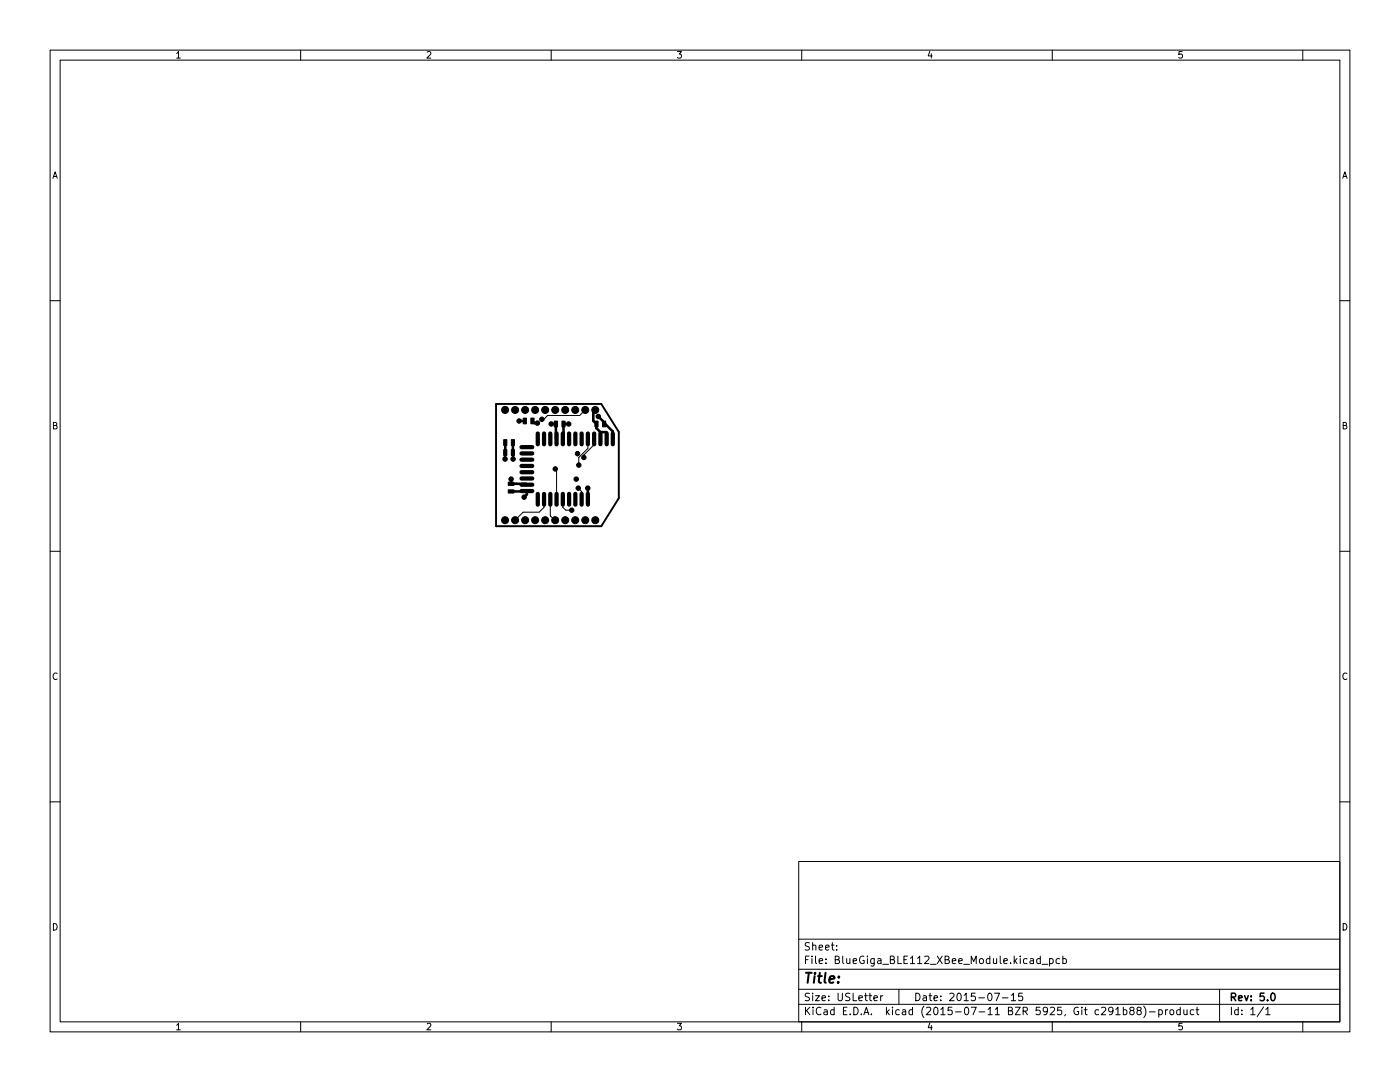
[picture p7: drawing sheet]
<svg xmlns="http://www.w3.org/2000/svg" width="279mm" height="216mm" viewBox="0 0 279 216" stroke-linecap="round" stroke-linejoin="round" font-family="sans-serif">
<g fill="none" stroke="#000" stroke-width=".2">
<path d="M10 10h259.4v195.9h-259.4zM12 12h255.4v191.9h-255.4zM60 10v2M110 10v2M160 10v2M210 10v2M260 10v2M10 60h2M267.4 60h2M108.6 99.6v1.6l-1 1h-3.2l-1.6 1.6M109.8 99.6v3.3l1 .9M110.8 93.6l.3 .2v5.8"/>
<path d="M112.3 99.6v1.6l.6 .6h1.2M115.4 97.4l.7 .7-.1 1.5M116.8 81.8l-1.1 1.1h-6.4l-.8 .8h-.4M117.3 87.6v1.9l-1.8 1.8v1.5M118.6 87.6v1.1l-2.1 2.1v.5M10 110h2M267.4 110h2M10 160h2M267.4 160h2M159.4 171.9h108v32h-108zM159.4 197.4h108M159.4 193.4h108"/>
<path d="M159.4 187.4h108M167 189.4v.2M167 188.7v.1M174.4 199.2l.7-.2-.1-.3h-.4l-.2 .2 .1 .7h.5M175.8 198.7v1M176.2 198.7l-.4 .3M179.4 197.4v3M198.5 198.2h1l-.7 1.5M200 199.1h1.2M201.8 198.6l.5-.4v1.5M201.8 199.7h.9M204 198.2h-.7v.7l.2-.2 .5 .1 .1 .2-.1 .5-.2 .2-.5-.2"/>
<path d="M207.6 191.4l-.4-.1-.3 .3 .1 .6h.6M207.6 190.8v1.5M208 192.4h1.1M209.5 191.4l.4-.1 .3 .3-.2 .6h-.5M209.5 191.3v1.5M211.5 191.4l-.5-.1-.2 .3 .1 .6h.6M212.1 191.4l.4-.1 .3 .3-.1 .6h-.6M212.1 190.8v1.5M243.4 197.4v6.5M60 203.9v2M110 203.9v2M159.4 200.4h108"/>
<path d="M160 203.9v2M210 203.9v2M222.7 201.4l.4-.4v1.5M222.7 202.5h.8M224.2 201.5h.4l.3 .3-.1 .6h-.6M224.2 201v1.5M225.8 201.6l-.3-.3v-.2l.3-.1h.4l.1 .3v.2l-.7 .2-.1 .2v.4l.3 .2 .4-.1 .1-.2v-.4l-.3-.2M227.2 201.6l-.3-.3 .1-.2 .2-.1h.4l.2 .3-.1 .2-.7 .2-.1 .2 .1 .4 .2 .2h.3l.3-.3v-.3l-.3-.3M228.3 200.8a1.72 1.72 0 0 1 0 2.2M229.4 201.9h1.1M231.3 201.5h.4l.3 .3-.2 .6h-.5M231.3 201.5v1.5"/>
<path d="M232.6 201.5v1M233 201.5l-.4 .3M233.6 201.5h.4l.3 .3v.4l-.3 .3-.4-.1-.1-.2zM235.5 201.5h-.4l-.3 .3 .2 .6h.5M235.5 201v1.5M236.3 201.5v.9l.4 .1 .2-.2M236.9 201.5v1M238.3 201.5h-.5l-.3 .3 .2 .6h.6M238.7 201.5h.6M238.9 201v1.3l.4 .2M252.2 200.9l-1.3 1.9M252.6 201.4l.4-.4v1.5"/>
<path d="M252.6 202.5h.9M260 203.9v2"/>
</g>
<path d="M253.8 198.2h.2a.8 .8 0 0 1 .5 .7 .8 .8 0 0 1-.5 .8 1 1 0 0 1-.2-1.5z" fill="none" stroke="#000" stroke-width=".3"/>
<path d="M99 80.6h21l3.5 5.6v13.2l-3.5 5.6h-21z" fill="none" stroke="#000" stroke-width=".38"/>
<g fill="#000" stroke="#000" stroke-width=".2">
<path d="M100.5 89.7h.7v1.2h-.7zM100.5 87.7h.7v1.2h-.7zM101.4 96.2h1.2v.7h-1.2zM101.4 97.7h1.2v.7h-1.2zM102 89.7h.7v1.2h-.7zM102 87.7h.7v1.2h-.7zM104.4 83.4h.7v1.2h-.7zM105.9 83.4h.7v1.2h-.7zM110.6 84h.7v1.2h-.7zM112.1 84h.7v1.2h-.7zM118.7 84h.7v1.2h-.7zM120.2 84h.7v1.2h-.7z"/>
<circle cx="100.8" cy="81.8" r=".7"/>
<circle cx="100.8" cy="91.6" r=".44"/>
<circle cx="102" cy="95.6" r=".44"/>
<circle cx="102.4" cy="91.6" r=".44"/>
<circle cx="102.8" cy="81.8" r=".7"/>
<circle cx="103.6" cy="84" r=".44"/>
<circle cx="104.6" cy="99.2" r=".44"/>
<circle cx="104.8" cy="81.8" r=".7"/>
<circle cx="106.8" cy="81.8" r=".7"/>
<circle cx="107.3" cy="84.4" r=".44"/>
<circle cx="108.1" cy="83.7" r=".44"/>
<circle cx="108.8" cy="81.8" r=".7"/>
<circle cx="110" cy="84.6" r=".44"/>
<circle cx="110.8" cy="81.8" r=".7"/>
<circle cx="110.8" cy="93.6" r=".44"/>
<circle cx="112.8" cy="81.8" r=".7"/>
<circle cx="113.5" cy="84.6" r=".44"/>
<circle cx="114.8" cy="81.8" r=".7"/>
<circle cx="115" cy="95.6" r=".44"/>
<circle cx="115.3" cy="90.5" r=".44"/>
<circle cx="115.4" cy="97.4" r=".44"/>
<circle cx="115.5" cy="92.8" r=".44"/>
<circle cx="116.5" cy="91.3" r=".44"/>
<circle cx="116.8" cy="81.8" r=".7"/>
<circle cx="117.3" cy="97.4" r=".44"/>
<circle cx="118.8" cy="81.8" r=".7"/>
<circle cx="119.4" cy="83.1" r=".44"/>
<circle cx="100.8" cy="103.8" r=".7"/>
<circle cx="102.8" cy="103.8" r=".7"/>
<circle cx="104.8" cy="103.8" r=".7"/>
<circle cx="106.8" cy="103.8" r=".7"/>
<circle cx="108.8" cy="103.8" r=".7"/>
<circle cx="110.8" cy="103.8" r=".7"/>
<circle cx="112.8" cy="103.8" r=".7"/>
<circle cx="114.1" cy="101.8" r=".44"/>
<circle cx="114.8" cy="103.8" r=".7"/>
<circle cx="116.8" cy="103.8" r=".7"/>
<circle cx="118.8" cy="103.8" r=".7"/>
</g>
<g fill="none" stroke="#000" stroke-width=".85">
<path d="M104.1 89.2h2.1M104.1 90.5h2.1M104.1 91.7h2.1M104.1 93h2.1M104.1 94.2h2.1M104.1 95.5h2.1M104.1 96.7h2.1M104.1 98h2.1M107.3 86.5v2.2M107.3 98.5v2.2M108.6 86.5v2.2M108.6 98.5v2.2"/>
<path d="M109.8 86.5v2.2M109.8 98.5v2.2M111.1 86.5v2.2M111.1 98.5v2.2M112.3 86.5v2.2M112.3 98.5v2.2M113.6 86.5v2.2M113.6 98.5v2.2M114.8 86.5v2.2M114.8 98.5v2.2M116.1 86.5v2.2M116.1 98.5v2.2"/>
<path d="M117.3 86.5v2.2M117.3 98.5v2.2M118.6 86.5v2.2M119.8 86.5v2.2M121.1 86.5v2.2M122.3 86.5v2.2"/>
</g>
<g fill="none" stroke="#000" stroke-width=".51">
<path d="M100.8 88.3v3.3M102 98.1l3.1-.1v.7l-.5 .5M102 95.6v.9h3l.1 .2M102.4 88.3v3.3M102.4 90.3h.1M103.6 84h1.1M106.3 84l.4 .4h.6M110 84.6h.9v2.8l.2 .2M113.5 84.6h-1v2.8l-.2 .2M117.3 97.4v2.2M118.8 81.8l-.4 .4v1.8l.6 .6v.8l.8 .8M119.4 83.1l1.2 1.2v.3h.2l1.5 1.5v1.5"/>
<path d="M119.8 86.2v1.4M119.8 86.2l1.3 .1v1.3"/>
</g>
<text font-size="2.8" x="160.4" y="196.2">Title:</text>
<g font-size="2.1">
<text x="160.4" y="189.7">Sheet:</text>
<text x="160.4" y="192.4">File: BlueGiga_BLE112_XBee_Module.kicad_pcb</text>
<text x="160.4" y="202.5">KiCad E.D.A. kicad (2015-07-11 BZR 5925, Git c291b88)-product</text>
<text x="160.4" y="199.7">Size: USLetter</text>
<text x="182.4" y="199.7">Date: 2015-07-15</text>
<text x="245.4" y="199.7">Rev: 5.0</text>
<text x="245.4" y="202.5">Id: 1/1</text>
</g>
<g font-size="1.8">
<text x="35" y="11.6">1</text>
<text x="85" y="11.6">2</text>
<text x="135" y="11.6">3</text>
<text x="185" y="11.6">4</text>
<text x="235" y="11.6">5</text>
<text x="10.3" y="35.6">A</text>
<text x="267.7" y="35.6">A</text>
<text x="10.3" y="85.7">B</text>
<text x="267.7" y="85.7">B</text>
<text x="10.3" y="135.6">C</text>
<text x="267.7" y="135.6">C</text>
<text x="10.3" y="185.7">D</text>
<text x="267.7" y="185.7">D</text>
<text x="35" y="205.6">1</text>
<text x="85" y="205.6">2</text>
<text x="135" y="205.6">3</text>
<text x="185" y="205.6">4</text>
<text x="235" y="205.6">5</text>
</g>
</svg>
